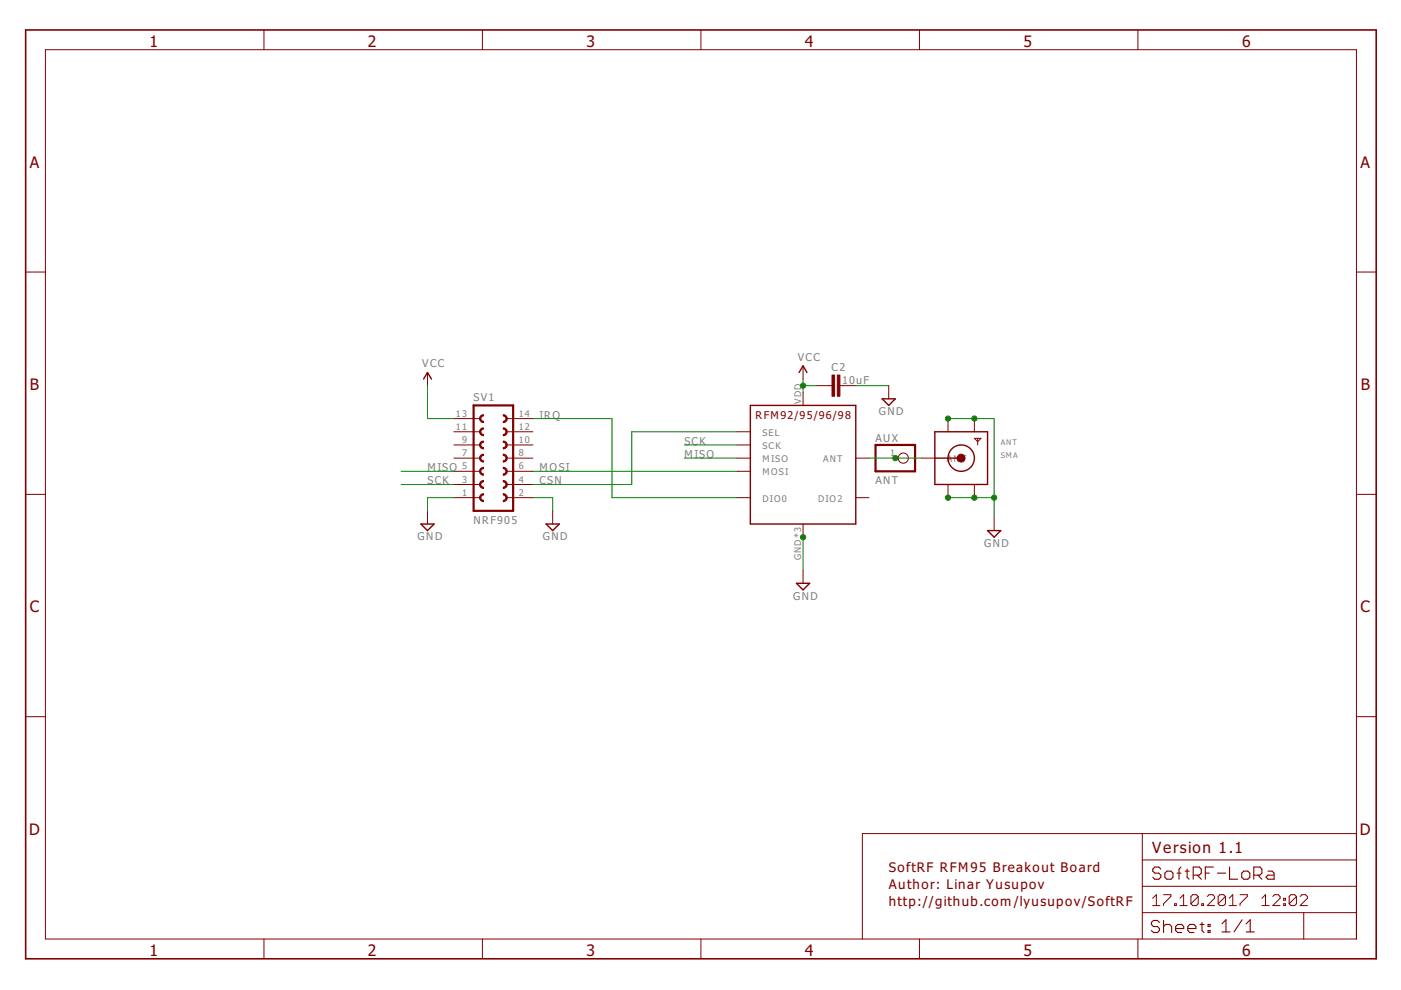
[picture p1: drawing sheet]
<svg xmlns="http://www.w3.org/2000/svg" width="297mm" height="210mm" viewBox="0 0 297 210" stroke-linecap="round" stroke-linejoin="round" font-family="sans-serif">
<g fill="none" stroke="#800000" stroke-width=".3">
<path d="M169.4 79l.9-1.4 .8 1.4M89.8 80.4l.8-1.4 .9 1.4M159.1 86h22.3v25.1h-22.3zM187 84.6h2.8l-1.4 1.4zM198.2 91.5h11.2v11.2h-11.2zM198.2 97.1h5.6M89.2 111.1h2.8l-1.4 1.4zM115.8 111.1h2.8l-1.4 1.4zM209.4 112.5h2.8l-1.4 1.4zM168.9 123.7h2.8l-1.4 1.4z"/>
<circle cx="203.8" cy="97.1" r="2.79"/>
</g>
<g fill="none" stroke="#800000" stroke-width=".21">
<path d="M9.6 10.5h278v188.6h-278zM56 6.3v4.2M102.3 6.3v4.2M148.6 6.3v4.2M194.9 6.3v4.2M241.3 6.3v4.2M5.4 57.7h4.2M287.6 57.7h4.2M90.6 79v2.8M170.3 77.6v2.8M96.2 97.1h5.6M96.2 99.9h5.6"/>
<path d="M96.2 94.3h5.6M96.2 91.5h5.6M96.2 88.8h5.6M107.4 97.1h5.6M107.4 99.9h5.6M107.4 94.3h5.6M107.4 91.5h5.6M107.4 88.8h5.6M156.3 97.1h2.8M156.3 99.9h2.8M156.3 94.3h2.8M156.3 91.5h2.8"/>
<path d="M170.3 83.2v2.8M173.1 81.8h3.3M178.1 81.8h3.3M181.4 97.1h2.8M188.4 81.8v2.8M189.8 97.1h.6M195.4 97.1h2.8M201 88.8v2.7M206.6 92.9h1.4l-.7 .7zM206.6 88.8v2.7M207.3 92.9v1.4M5.4 104.8h4.2"/>
<path d="M90.6 108.3v2.8M96.2 105.5h5.6M96.2 102.7h5.6M107.4 105.5h5.6M107.4 102.7h5.6M117.2 108.3v2.8M156.3 105.5h2.8M170.3 111.1v2.8M181.4 105.5h2.8M201 102.7v2.8M206.6 102.7v2.8M210.8 109.7v2.8"/>
<path d="M287.6 104.8h4.2M170.3 120.9v2.8M5.4 152h4.2M287.6 152h4.2M242.2 176.7v22.4M287.6 176.7h-104.8v22.4M56 199.1v4.2M102.3 199.1v4.2M148.6 199.1v4.2M194.9 199.1v4.2M241.3 199.1v4.2M242.2 193.5h45.4"/>
<path d="M242.2 187.9h45.4M242.2 182.3h45.4M244.4 190.5l.8-.8v2.3M244.4 192h1.5M246.7 189.7h1.5v.4l-1.5 1.5v.4M249 191.6h.4v.4h-.4zM250.2 192h1.5M250.2 190.5l.8-.8v2.3M254 190.1v1.5l-.3 .4h-.8l-.4-.4M254 190.1l-.3-.4h-.8l-.4 .4v1.5M254 190.1l-1.5 1.5M254.8 191.6h.4v.4h-.4z"/>
<path d="M256 190.1l.3-.4h.8l.4 .4v.4l-1.5 1.5h1.5M259.8 190.1v1.5l-.4 .4h-.7l-.4-.4M259.8 190.1l-.4-.4h-.7l-.4 .4v1.5M259.8 190.1l-1.5 1.5M260.6 192h1.5M260.6 190.5l.8-.8v2.3M262.9 189.7h1.6v.4l-1.6 1.5v.4M267.5 192h1.6M267.5 190.5l.8-.8v2.3M269.9 190.1l.3-.4h.8l.4 .4v.4l-1.5 1.5h1.5M272.2 191.6h.4v.4h-.4zM272.2 190.5h.4v.4h-.4z"/>
<path d="M274.9 190.1v1.5l-.4 .4h-.8l-.4-.4M274.9 190.1l-.4-.4h-.8l-.4 .4v1.5M274.9 190.1l-1.6 1.5M275.7 190.1l.3-.4h.8l.4 .4v.4l-1.5 1.5h1.5M276.4 193.5v5.6"/>
<circle cx="191.5" cy="97.1" r="1.08"/>
</g>
<g fill="none" stroke="#800000" stroke-width=".23">
<path d="M245.8 195.6l-.4-.4h-.8l-.5 .4v.4l.5 .4h.8l.4 .5v.4l-.4 .4h-.8l-.5-.4M246.1 184.3l-.4-.5h-.9l-.4 .5v.4l.4 .4h.9l.4 .4v.5l-.4 .4h-.9l-.4-.4M246.7 195.2v2.5M246.7 196.4l.4-.4h.9l.4 .4v1.3M247 185.1l.4-.4h.9l.4 .4v.9l-.4 .4h-.9l-.4-.4zM249.3 196.9h1.7v-.5l-.5-.4h-.8l-.4 .4v.9l.4 .4h.8M249.6 185.1h.8M250.4 183.8l-.4 .5v2.1M251.3 184.7h.8M251.7 184.3v1.7l.4 .4M251.8 196.9h1.8v-.5l-.5-.4h-.8l-.5 .4v.9l.5 .4h.8M253 185.5h1.3l.4-.4v-.8l-.4-.5h-1.3v2.6"/>
<path d="M253.8 185.5l.9 .9M254.4 196h.9M254.8 195.6v1.7l.5 .4M255.5 185.1h.9M256.1 196h.5v.4h-.5zM256.1 197.3h.5v.4h-.5zM257.3 183.8h-1.8v2.6M258.1 185.1h1.7M259.1 195.9l.8-.9v2.6M259.1 197.6h1.7M260.7 183.8v2.6h1.7M263.3 185.1l.4-.4h.9l.4 .4v.9l-.4 .4h-.9l-.4-.4z"/>
<path d="M263.4 195l-1.8 2.6M264.2 197.6h1.7M264.2 195.9l.9-.9v2.6M265.8 185.5h1.3l.4-.4v-.8l-.4-.5h-1.3v2.6M266.7 185.5l.8 .9M268.8 184.7h.9l.4 .4v1.3h-1.3l-.4-.4 .4-.5h1.3"/>
</g>
<path d="M5.4 6.3h286.4v197h-286.4z" fill="none" stroke="#800000" stroke-width=".34"/>
<g fill="#800000" stroke="#800000" stroke-width=".21">
<path d="M177.5 79.5h.6v4.5h-.6z"/>
<path d="M176.4 79.5h.6v4.5h-.6z"/>
</g>
<path d="M100.4 86h8.4v22.3h-8.4zM185.6 94.3h8.4v5.6h-8.4z" fill="none" stroke="#800000" stroke-width=".47"/>
<g fill="#800000" stroke="#800000" stroke-width=".21">
<path d="M102 99.3l.5-.2v.3a.55 .55 0 0 0-.6 .5 .55 .55 0 0 0 .6 .6v.3a.85 .85 0 0 1-.8-.6 .85 .85 0 0 1 .3-.9z" fill-rule="evenodd"/>
<path d="M102 102.1l.5-.2v.3a.55 .55 0 0 0-.6 .5 .55 .55 0 0 0 .6 .6v.3a.85 .85 0 0 1-.8-.6 .85 .85 0 0 1 .3-.9z" fill-rule="evenodd"/>
<path d="M102 104.9l.5-.2v.3a.55 .55 0 0 0-.6 .5 .55 .55 0 0 0 .6 .6v.3a.85 .85 0 0 1-.8-.6 .85 .85 0 0 1 .3-.9z" fill-rule="evenodd"/>
<path d="M106.7 99.1a.85 .85 0 0 1 .8 .8 .85 .85 0 0 1-.8 .9v-.3a.55 .55 0 0 0 .6-.6 .55 .55 0 0 0-.6-.5z" fill-rule="evenodd"/>
<path d="M106.7 101.9a.85 .85 0 0 1 .8 .8 .85 .85 0 0 1-.8 .9v-.3a.55 .55 0 0 0 .6-.6 .55 .55 0 0 0-.6-.5z" fill-rule="evenodd"/>
<path d="M106.7 104.7a.85 .85 0 0 1 .8 .8 .85 .85 0 0 1-.8 .9v-.3a.55 .55 0 0 0 .6-.6 .55 .55 0 0 0-.6-.5z" fill-rule="evenodd"/>
<path d="M102 93.7l.5-.2v.3a.55 .55 0 0 0-.5 .5 .55 .55 0 0 0 .5 .6v.3a.85 .85 0 0 1-.8-.6 .85 .85 0 0 1 .3-.9z" fill-rule="evenodd"/>
<path d="M102 96.5l.5-.2v.3a.55 .55 0 0 0-.6 .5 .55 .55 0 0 0 .6 .6v.3a.85 .85 0 0 1-.8-.6 .85 .85 0 0 1 .3-.9z" fill-rule="evenodd"/>
<path d="M106.7 93.5a.84 .84 0 0 1 .8 .9 .84 .84 0 0 1-.8 .8v-.3a.55 .55 0 0 0 .6-.6 .55 .55 0 0 0-.6-.5z" fill-rule="evenodd"/>
<path d="M106.7 96.3a.85 .85 0 0 1 .8 .8 .85 .85 0 0 1-.8 .9v-.3a.55 .55 0 0 0 .6-.6 .55 .55 0 0 0-.6-.5z" fill-rule="evenodd"/>
<path d="M102 88.1l.5-.2v.3a.56 .56 0 0 0-.5 .6 .56 .56 0 0 0 .5 .5v.3a.85 .85 0 0 1-.8-.6 .85 .85 0 0 1 .3-.9z" fill-rule="evenodd"/>
<path d="M102 90.9l.5-.2v.3a.56 .56 0 0 0-.5 .6 .56 .56 0 0 0 .5 .5v.3a.85 .85 0 0 1-.8-.6 .85 .85 0 0 1 .3-.9z" fill-rule="evenodd"/>
<path d="M106.7 87.9a.84 .84 0 0 1 .8 .9 .84 .84 0 0 1-.8 .8v-.3a.56 .56 0 0 0 .6-.5 .56 .56 0 0 0-.6-.6z" fill-rule="evenodd"/>
<path d="M106.7 90.7a.84 .84 0 0 1 .8 .9 .84 .84 0 0 1-.8 .8v-.3a.56 .56 0 0 0 .6-.5 .56 .56 0 0 0-.6-.6z" fill-rule="evenodd"/>
<circle cx="203.8" cy="97.1" r=".84"/>
</g>
<g fill="none" stroke="#008000" stroke-width=".21">
<path d="M85 99.9h11.2M90.6 81.8v7h5.6M113 88.8h16.8v16.7h26.5M113 99.9h43.3M145.1 94.3h11.2M145.1 97.1h11.2M156.3 91.5h-22.4v11.2h-20.9M170.3 80.4v2.8M170.3 81.8h2.8M181.4 81.8h7M184.2 97.1h11.2M201 88.8h9.8v20.9"/>
<path d="M85 102.7h11.2M96.2 105.5h-5.6v2.8M113 105.5h4.2v2.8M170.3 113.9v7M201 105.5h9.8"/>
</g>
<g fill="#008000" stroke="#008000" stroke-width=".21">
<circle cx="170.3" cy="113.9" r=".55"/>
<circle cx="201" cy="105.5" r=".55"/>
<circle cx="206.6" cy="105.5" r=".55"/>
<circle cx="210.8" cy="105.5" r=".55"/>
<circle cx="201" cy="88.8" r=".55"/>
<circle cx="206.6" cy="88.8" r=".55"/>
<circle cx="170.3" cy="81.8" r=".55"/>
<circle cx="189.8" cy="97.1" r=".55"/>
</g>
<g font-size="4" fill="#800000">
<text x="31.7" y="9.9">1</text>
<text x="78" y="9.9">2</text>
<text x="124.3" y="9.9">3</text>
<text x="170.7" y="9.9">4</text>
<text x="217" y="9.9">5</text>
<text x="263.3" y="9.9">6</text>
<text x="6.3" y="35.5">A</text>
<text x="288.5" y="35.5">A</text>
<text x="6.3" y="82.7">B</text>
<text x="288.5" y="82.7">B</text>
<text x="6.3" y="129.8">C</text>
<text x="288.5" y="129.8">C</text>
<text x="6.2" y="177">D</text>
<text x="288.3" y="177">D</text>
<text x="31.7" y="202.6">1</text>
<text x="78" y="202.6">2</text>
<text x="124.3" y="202.6">3</text>
<text x="170.7" y="202.6">4</text>
<text x="217" y="202.6">5</text>
<text x="263.3" y="202.6">6</text>
</g>
<text font-size="3.9" fill="#800000" x="244.3" y="180.9">Version 1.1</text>
<g font-size="3.4" fill="#800000">
<text x="188.4" y="184.9">SoftRF RFM95 Breakout Board</text>
<text x="188.4" y="188.5">Author: Linar Yusupov</text>
<text x="188.4" y="192.1">http://github.com/lyusupov/SoftRF</text>
</g>
<g font-size="2.8" fill="#808080">
<text x="89.5" y="77.9">VCC</text>
<text x="169.1" y="76.5">VCC</text>
<text x="176.3" y="78.7">C2</text>
<text x="178.5" y="81.3">10uF</text>
<text x="100.4" y="85.1">SV1</text>
<text x="114.4" y="88.8">IRQ</text>
<text x="186.3" y="88.1">GND</text>
<text x="145.1" y="94.3">SCK</text>
<text x="185.6" y="93.6">AUX</text>
<text x="90.6" y="99.9">MISO</text>
<text x="114.4" y="99.9">MOSI</text>
<text x="145.1" y="97.1">MISO</text>
<text x="90.6" y="102.7">SCK</text>
<text x="114.4" y="102.7">CSN</text>
<text x="185.6" y="102.7">ANT</text>
<text x="100.4" y="111.1">NRF905</text>
<text x="88.5" y="114.6">GND</text>
<text x="115.1" y="114.6">GND</text>
<text x="208.7" y="116">GND</text>
<text x="168.2" y="127.2">GND</text>
</g>
<text font-size="2.8" fill="#800000" x="160.2" y="88.8">RFM92/95/96/98</text>
<g font-size="2.3" fill="#808080">
<text x="96.7" y="88.4">13</text>
<text x="110" y="88.4">14</text>
<text x="169.9" y="85.6" transform="rotate(-90 169.9 85.6)">VDD</text>
<text x="96.7" y="91.2">11</text>
<text x="98" y="94">9</text>
<text x="110" y="94">10</text>
<text x="110" y="91.2">12</text>
<text x="161.7" y="95.2">SCK</text>
<text x="161.7" y="92.4">SEL</text>
<text x="98" y="99.5">5</text>
<text x="98" y="96.7">7</text>
<text x="110" y="99.5">6</text>
<text x="110" y="96.7">8</text>
<text x="161.7" y="98">MISO</text>
<text x="161.7" y="100.8">MOSI</text>
<text x="174.5" y="98">ANT</text>
<text x="188.7" y="96.7">1</text>
<text x="200.8" y="98">ANT</text>
<text x="98" y="105.1">1</text>
<text x="98" y="102.3">3</text>
<text x="110" y="105.1">2</text>
<text x="110" y="102.3">4</text>
<text x="161.7" y="106.4">DIO0</text>
<text x="173.4" y="106.3">DIO2</text>
<text x="169.9" y="118.8" transform="rotate(-90 169.9 118.8)">GND*3</text>
</g>
<g font-size="2" fill="#808080">
<text x="212.2" y="94.3">ANT</text>
<text x="212.2" y="97.1">SMA</text>
</g>
</svg>
